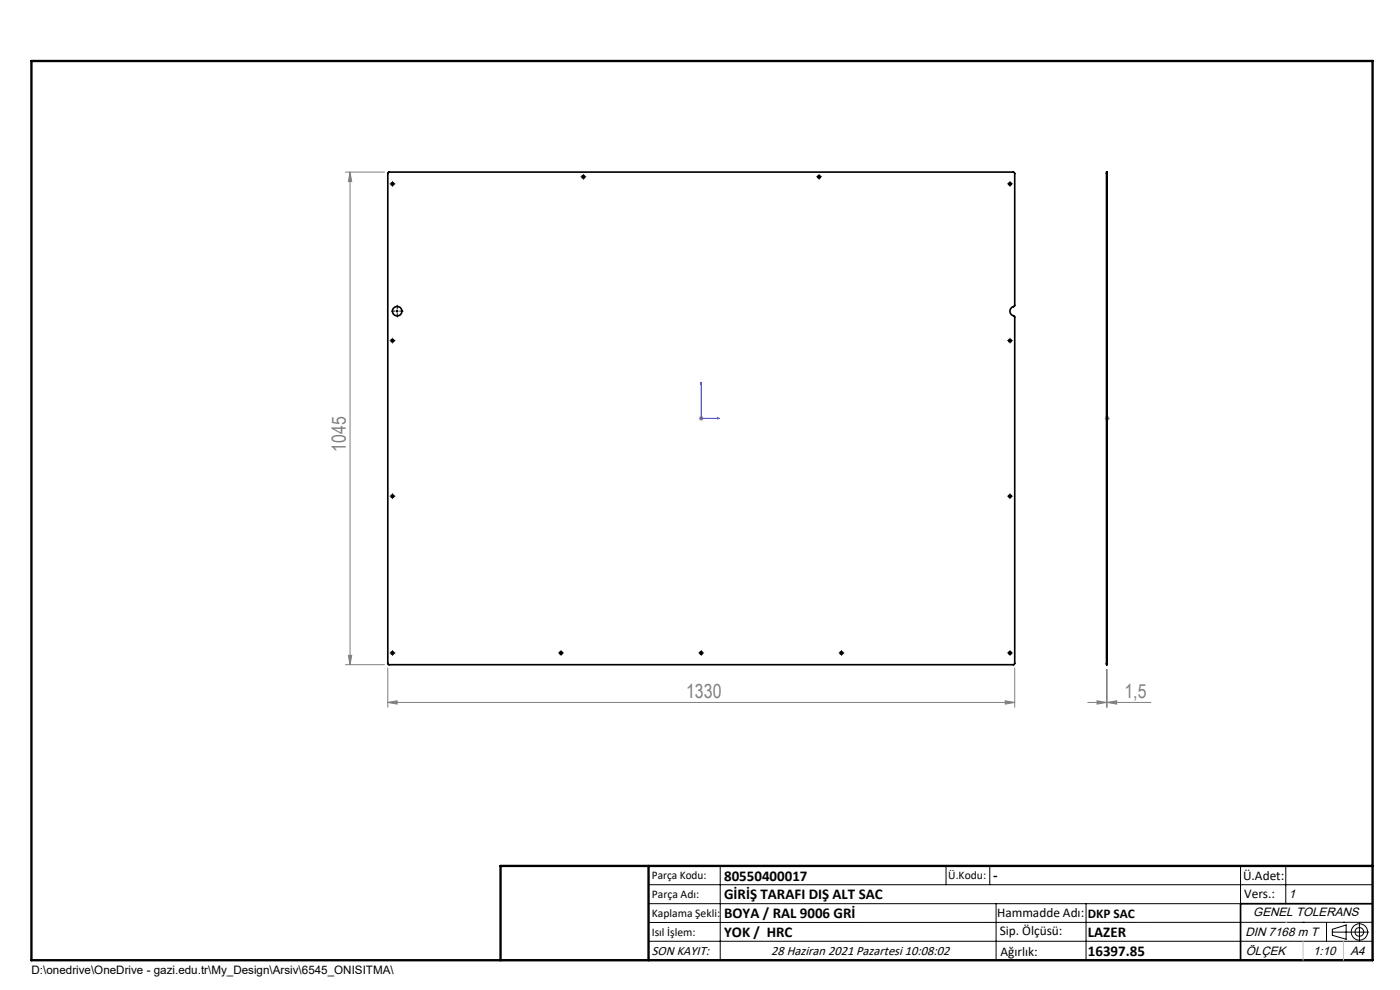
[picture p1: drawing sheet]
<svg xmlns="http://www.w3.org/2000/svg" width="297mm" height="210mm" viewBox="0 0 297 210" stroke-linecap="round" stroke-linejoin="round" font-family="sans-serif">
<g fill="none" stroke="#000" stroke-width=".21">
<path d="M83 39h.5M83.3 38.8v.5M123.5 37.5h.5M123.8 37.2v.6M173.5 37.5h.5M173.7 37.2v.6M214 39h.5M214.2 38.8v.5M83 72.3h.5M83.3 72v.5M84 66h.5M84.2 65.7v.6"/>
<path d="M214 72.3h.5M214.2 72v.5M83 105.3h.5M83.3 105v.5M214 105.3h.5M214.2 105v.5M83 138.5h.5M83.3 138.2v.6M118.7 138.5h.5M119 138.2v.6M148.5 138.5h.5M148.8 138.2v.6"/>
<path d="M178.3 138.5h.5M178.5 138.2v.6M214 138.5h.5M214.2 138.2v.6M137.6 187.7h153.6M137.6 191.7h153.6M137.6 199.7h153.6M152.8 183.7v20M200.7 183.7v4M210 183.7v4M211.3 191.7v12M230.4 191.7v12"/>
<path d="M263.2 183.7v20M272.8 183.7v8M276.4 195.6h.1M281.4 195.6v4.1M282.6 197.7h7.8M282.6 197.1l3-.9v3l-3-.8zM285 195.6h.1M288.4 195.8v3.8M291.2 195.6l-153.6 .1"/>
<circle cx="288.4" cy="197.7" r="1.74"/>
<circle cx="288.4" cy="197.7" r=".93"/>
</g>
<path d="M148.8 81.1v.3h-.1zM148.8 81.1v7.7h3.8M152.2 88.7l.4 .1-.4 .1zM234.9 88.7v.2zM234.9 81.1v.3v-.3M234.9 88.8h.1M234.9 81.1v7.7" fill="none" stroke="#00f" stroke-width=".21"/>
<g fill="none" stroke="#808080" stroke-width=".21">
<path d="M73.3 36.5h8.3M74.3 36.5v104.5M74.3 36.5l.3 2h-.7zM148.3 88.8h1M148.4 88.4l.7 .7M148.8 88.3v.9M149.1 88.4l-.7 .7M234.4 88.8h1M234.5 88.4l.7 .7M234.9 88.3v.9M235.2 88.4l-.7 .7M73.9 139h.7l-.3 2z"/>
<path d="M73.3 141h8.3M82.3 149l1.9-.3v.7zM82.3 141.7v8.3M82.3 149h133M213.3 148.7l2 .3-2 .4zM215.3 141.7v8.3M230.8 149h13.4M232.7 148.7l2 .3-2 .4zM234.7 142v8M234.9 149l2-.3v.7zM234.9 142v8"/>
</g>
<g fill="none" stroke="#000" stroke-width=".21" stroke-dasharray="15.2 1.3 1.3 1.3">
<path d="M82.8 39h-.1M83.3 38.5h.1M83.3 39.5h.1M83.8 39h.1M123.3 37.5h-.1M123.8 37h.1M123.8 38h.1M124.3 37.5h.1M173.3 37.5h-.1M173.8 37h.1M173.8 38h.1M174.3 37.5h.1"/>
<path d="M213.8 39h-.1M214.3 38.5h.1M214.3 39.5h.1M214.8 39h.1M82.8 72.2h-.1M83.3 71.7h.1M83.3 72.7v.1M83.8 72.2h.1M83.8 66h-.8M84.3 65.5v-.8M84.3 66.5v.7M84.8 66h.7"/>
<path d="M213.8 72.2h-.1M214.3 71.7h.1M214.3 72.7v.1M214.8 72.2h.1M82.8 105.2h-.1M83.3 104.7h.1M83.3 105.7v.1M83.8 105.2h.1M213.8 105.2h-.1M214.3 104.7h.1M214.3 105.7v.1M214.8 105.2h.1"/>
<path d="M82.8 138.5h-.1M83.3 138h.1M83.3 139h.1M83.8 138.5h.1M118.5 138.5h.1M119 138h.1M119 139h.1M119.5 138.5h.1M148.3 138.5h-.1M148.8 138h.1M148.8 139h.1M149.3 138.5h.1"/>
<path d="M178 138.5h.1M178.5 138h.1M178.5 139h.1M179 138.5h.1M213.8 138.5h-.1M214.3 138h.1M214.3 139h.1M214.8 138.5h.1"/>
</g>
<path d="M291.2 191.7h-28v12M106.2 203.7h185" fill="none" stroke="#000" stroke-width=".35"/>
<path d="M6.7 12.9h284.5v190.8h-284.5zM137.6 183.7v20M291.2 183.7h-185v20" fill="none" stroke="#000" stroke-width=".5"/>
<path d="M272.8 195.6h.1M276.4 199.7v4M285 199.7v4" fill="none" stroke="#c0c0c0" stroke-width=".21"/>
<g fill="#00f">
<path d="M152.2 88.7l.4 .1-.4 .1zM148.8 81.1v.3h-.1z"/>
<path d="M234.9 88.7v.2zM234.9 81.1v.3z"/>
</g>
<g fill="#808080">
<path d="M82.3 149l1.9-.3v.7zM213.3 148.7l2 .3-2 .4zM232.7 148.7l2 .3-2 .4zM234.9 149l2-.3v.7z"/>
<path d="M74.3 36.5l.3 2h-.7zM73.9 139h.7l-.3 2z"/>
</g>
<g fill="none" stroke="#000" stroke-width=".35">
<path d="M82.3 36.6l132.7-.1 .3 .3-.1 28.1a1.1 1.1 0 0 0-.9 1.1 1.1 1.1 0 0 0 .9 1.1l.1 73.7-.2 .2h-132.7l-.1-.2zM234.7 36.8v-.3h.2v.3M234.7 36.8h.2M234.7 36.8v103.9M234.9 36.8v103.9M234.7 140.7v.3h.2v-.3M234.7 140.7h.2"/>
<circle cx="83.3" cy="39" r=".27"/>
<circle cx="123.8" cy="37.5" r=".28"/>
<circle cx="173.8" cy="37.5" r=".27"/>
<circle cx="214.3" cy="39" r=".26"/>
<circle cx="83.3" cy="72.3" r=".28"/>
<circle cx="84.3" cy="66" r="1"/>
<circle cx="214.3" cy="72.3" r=".27"/>
<circle cx="83.3" cy="105.3" r=".27"/>
<circle cx="214.3" cy="105.3" r=".26"/>
<circle cx="83.3" cy="138.5" r=".28"/>
<circle cx="119" cy="138.5" r=".27"/>
<circle cx="148.7" cy="138.5" r=".27"/>
<circle cx="178.5" cy="138.5" r=".28"/>
<circle cx="214.3" cy="138.5" r=".27"/>
</g>
<g font-size="4.1" fill="#808080">
<text x="73.3" y="95.9" transform="rotate(-90 73.3 95.9)">1045</text>
<text x="145.6" y="148.1">1330</text>
<text x="238.5" y="148.1">1,5</text>
</g>
<g font-size="3.2">
<text x="153.6" y="186.8">80550400017</text>
<text x="153.6" y="190.8">GİRİŞ TARAFI DIŞ ALT SAC</text>
<text x="210.7" y="186.6">-</text>
<text x="153.6" y="194.8">BOYA / RAL 9006 GRİ</text>
<text x="153.6" y="198.8">YOK / HRC</text>
<text x="230.8" y="198.7">LAZER</text>
<text x="230.8" y="202.8">16397.85</text>
</g>
<g font-size="2.8">
<text x="263.7" y="186.7">Ü.Adet:</text>
<text x="263.9" y="190.5">Vers.:</text>
<text x="211.5" y="194.5">Hammadde Adı:</text>
<text x="230.8" y="194.7">DKP SAC</text>
<text x="138.3" y="202.6">SON KAYIT:</text>
<text x="163.6" y="202.6">28 Haziran 2021 Pazartesi 10:08:02</text>
<text x="212.1" y="198.4">Sip. Ölçüsü:</text>
<text x="212.2" y="202.7">Ağırlık:</text>
</g>
<g font-size="2.6">
<text x="273.4" y="190.4">1</text>
<text x="265.9" y="194.4">GENEL TOLERANS</text>
<text x="264.2" y="198.5">DIN 7168 m T</text>
<text x="264.3" y="202.6">ÖLÇEK</text>
<text x="278.5" y="202.6">1:10</text>
<text x="286.5" y="202.6">A4</text>
</g>
<g font-size="2.5">
<text x="138.3" y="186.4">Parça Kodu:</text>
<text x="138.3" y="190.5">Parça Adı:</text>
<text x="201.2" y="186.5">Ü.Kodu:</text>
<text x="138.3" y="194.5">Kaplama Şekli:</text>
<text x="138.3" y="198.6">Isıl İşlem:</text>
<text x="6.7" y="206.7">D:\onedrive\OneDrive - gazi.edu.tr\My_Design\Arsiv\6545_ONISITMA\</text>
</g>
</svg>
